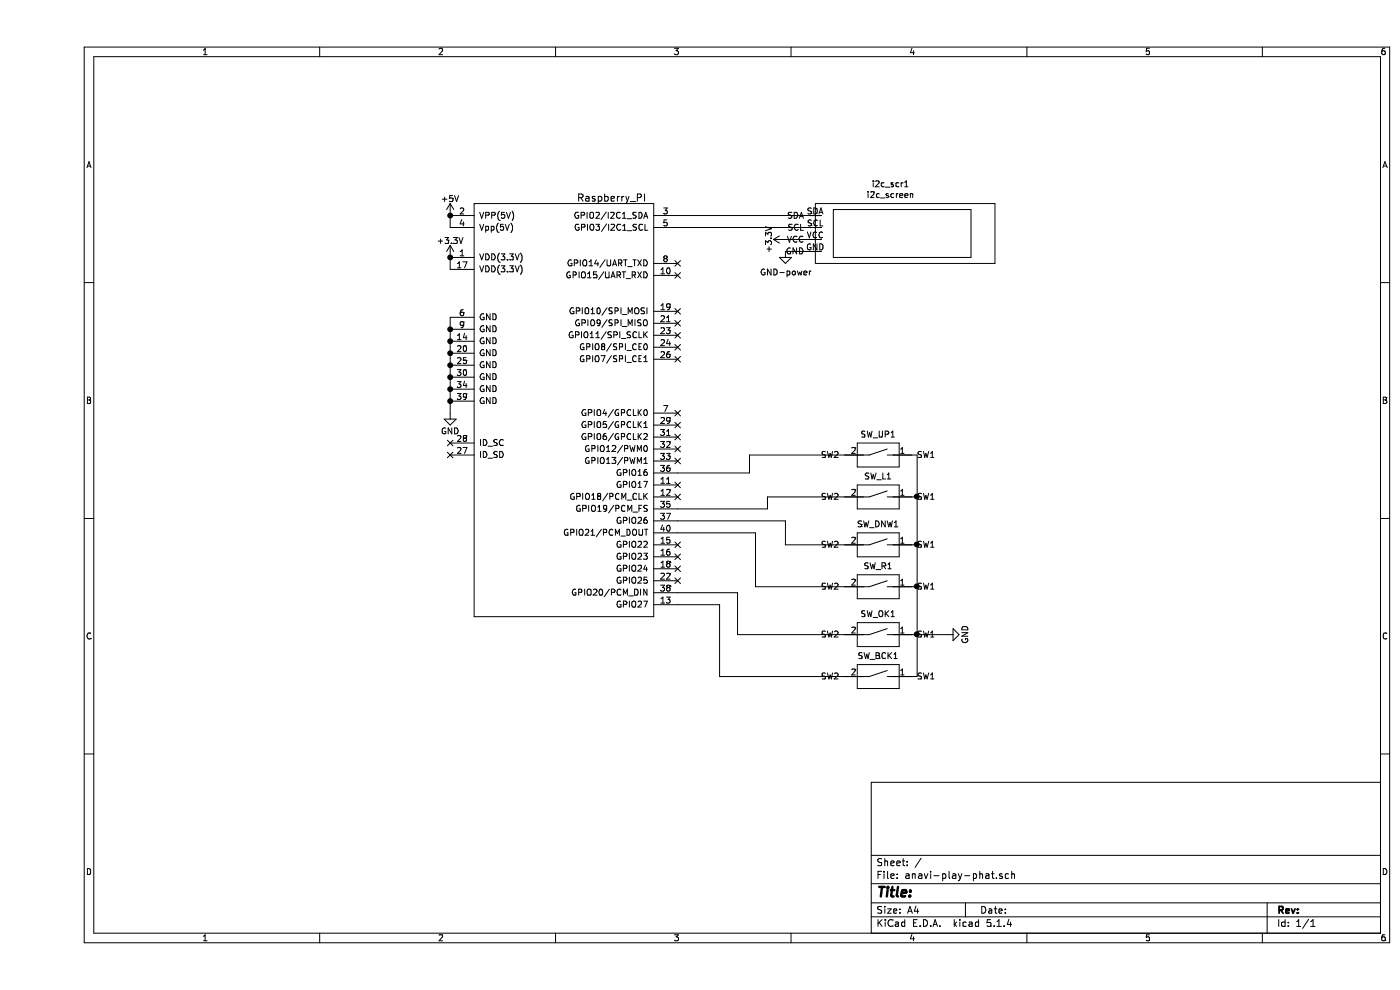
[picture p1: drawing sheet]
EESchema Schematic File Version 4
LIBS:anavi-play-phat-cache
EELAYER 30 0
EELAYER END
$Descr A4 11693 8268
encoding utf-8
Sheet 1 1
Title ""
Date ""
Rev ""
Comp ""
Comment1 ""
Comment2 ""
Comment3 ""
Comment4 ""
$EndDescr
$Comp
L anavi-play-phat-rescue:GND-power #PWR05
U 1 1
P 3450 3450
F 0 "#PWR05" H 3450 3200 50  0001 C CNN
F 1 "GND" H 3450 3300 50  0000 C CNN
F 2 "" H 3450 3450 50  0000 C CNN
F 3 "" H 3450 3450 50  0000 C CNN
	1    3450 3450
	1    0    0    -1  
$EndComp
$Comp
L anavi-play-phat-rescue:+3.3V-power #PWR06
U 1 1
P 3450 2150
F 0 "#PWR06" H 3450 2000 50  0001 C CNN
F 1 "+3.3V" H 3450 2290 50  0000 C CNN
F 2 "" H 3450 2150 50  0000 C CNN
F 3 "" H 3450 2150 50  0000 C CNN
	1    3450 2150
	1    0    0    -1  
$EndComp
$Comp
L anavi-play-phat-rescue:+5V-power #PWR07
U 1 1
P 3450 1800
F 0 "#PWR07" H 3450 1650 50  0001 C CNN
F 1 "+5V" H 3450 1940 50  0000 C CNN
F 2 "" H 3450 1800 50  0000 C CNN
F 3 "" H 3450 1800 50  0000 C CNN
	1    3450 1800
	1    0    0    -1  
$EndComp
NoConn ~ 5350 4850
NoConn ~ 5350 4750
NoConn ~ 5350 4650
NoConn ~ 5350 3750
NoConn ~ 5350 2900
NoConn ~ 5350 3000
NoConn ~ 5350 4150
NoConn ~ 5350 3850
NoConn ~ 5350 2600
NoConn ~ 5350 2700
$Comp
L anavi-play-phat-rescue:GND-power #PWR016
U 1 1
P 7600 5300
F 0 "#PWR016" H 7600 5050 50  0001 C CNN
F 1 "GND" H 7600 5150 50  0000 C CNN
F 2 "" H 7600 5300 50  0001 C CNN
F 3 "" H 7600 5300 50  0001 C CNN
	1    7600 5300
	0    -1   -1   0   
$EndComp
NoConn ~ 5350 2800
Wire Wire Line
	3450 2150 3450 2250
Wire Wire Line
	3450 1800 3450 1900
NoConn ~ 5350 2200
NoConn ~ 5350 2300
$Comp
L anavi-play-phat-rescue:+3.3V-power #PWR0101
U 1 1
P 6250 2000
F 0 "#PWR0101" H 6250 1850 50  0001 C CNN
F 1 "+3.3V" H 6250 2140 50  0000 C CNN
F 2 "" H 6250 2000 50  0000 C CNN
F 3 "" H 6250 2000 50  0000 C CNN
	1    6250 2000
	0    -1   -1   0   
$EndComp
$Comp
L anavi-play-phat-rescue:GND-power #PWR0102
U 1 1
P 6250 2100
F 0 "#PWR0102" H 6250 1850 50  0001 C CNN
F 1 "GND-power" H 6255 1927 50  0000 C CNN
F 2 "" H 6250 2100 50  0001 C CNN
F 3 "" H 6250 2100 50  0001 C CNN
	1    6250 2100
	1    0    0    -1  
$EndComp
Wire Wire Line
	6250 2000 6550 2000
Wire Wire Line
	6250 2100 6550 2100
Wire Wire Line
	5350 1800 6550 1800
Wire Wire Line
	5350 1900 6550 1900
$Comp
L screen:i2c_screen i2c_scr1
U 1 1
P 6500 2200
F 0 "i2c_scr1" H 7129 2865 50  0000 C CNN
F 1 "i2c_screen" H 7129 2774 50  0000 C CNN
F 2 "i2c_screen:i2c_screen" H 6900 2500 50  0001 C CNN
F 3 "" H 6900 2500 50  0001 C CNN
	1    6500 2200
	1    0    0    -1  
$EndComp
$Comp
L boutton:boutton_5mx6m SW_L1
U 1 1
P 7150 4150
F 0 "SW_L1" H 7025 4323 50  0000 C CNN
F 1 "boutton_5mx6m" H 7025 4324 50  0001 C CNN
F 2 "boutton:boutton" H 7025 4323 50  0001 C CNN
F 3 "" H 7150 4050 50  0001 C CNN
	1    7150 4150
	1    0    0    -1  
$EndComp
$Comp
L boutton:boutton_5mx6m SW_UP1
U 1 1
P 7150 3800
F 0 "SW_UP1" H 7025 3973 50  0000 C CNN
F 1 "boutton_5mx6m" H 7025 3974 50  0001 C CNN
F 2 "boutton:boutton" H 7025 3973 50  0001 C CNN
F 3 "" H 7150 3700 50  0001 C CNN
	1    7150 3800
	1    0    0    -1  
$EndComp
$Comp
L boutton:boutton_5mx6m SW_OK1
U 1 1
P 7150 5300
F 0 "SW_OK1" H 7025 5473 50  0000 C CNN
F 1 "boutton_5mx6m" H 7025 5474 50  0001 C CNN
F 2 "boutton:boutton" H 7025 5473 50  0001 C CNN
F 3 "" H 7150 5200 50  0001 C CNN
	1    7150 5300
	1    0    0    -1  
$EndComp
$Comp
L boutton:boutton_5mx6m SW_DNW1
U 1 1
P 7150 4550
F 0 "SW_DNW1" H 7025 4723 50  0000 C CNN
F 1 "boutton_5mx6m" H 7025 4724 50  0001 C CNN
F 2 "boutton:boutton" H 7025 4723 50  0001 C CNN
F 3 "" H 7150 4450 50  0001 C CNN
	1    7150 4550
	1    0    0    -1  
$EndComp
$Comp
L boutton:boutton_5mx6m SW_R1
U 1 1
P 7150 4900
F 0 "SW_R1" H 7025 5073 50  0000 C CNN
F 1 "boutton_5mx6m" H 7025 5074 50  0001 C CNN
F 2 "boutton:boutton" H 7025 5073 50  0001 C CNN
F 3 "" H 7150 4800 50  0001 C CNN
	1    7150 4900
	1    0    0    -1  
$EndComp
Wire Wire Line
	3450 3350 3450 3450
Connection ~ 3450 3350
Connection ~ 3450 3050
Wire Wire Line
	3450 3250 3450 3350
Connection ~ 3450 3250
Connection ~ 3450 2850
Wire Wire Line
	3450 3150 3450 3250
Wire Wire Line
	3450 3050 3450 3150
Connection ~ 3450 3150
Wire Wire Line
	3450 2950 3450 3050
Wire Wire Line
	3450 2850 3450 2950
Connection ~ 3450 2950
Wire Wire Line
	3450 2750 3450 2850
Wire Wire Line
	3450 2650 3450 2750
Connection ~ 3450 2750
Connection ~ 3450 1800
Connection ~ 3450 2150
$Comp
L mylibrary:Raspberry_PI RASP_CONN1
U 1 1
P 4400 1700
F 0 "RASP_CONN1" H 3900 1750 60  0001 C CNN
F 1 "Raspberry_PI" H 4800 1750 60  0000 C CNN
F 2 "Pin_Headers:Pin_Header_Straight_2x20" H 4350 -1800 60  0001 C CNN
F 3 "" H 4400 1700 60  0000 C CNN
	1    4400 1700
	1    0    0    -1  
$EndComp
Wire Wire Line
	5350 3950 5950 3950
Wire Wire Line
	5950 3950 5950 3800
Wire Wire Line
	5950 3800 6900 3800
Wire Wire Line
	5350 4250 6100 4250
Wire Wire Line
	6100 4250 6100 4150
Wire Wire Line
	6100 4150 6900 4150
Wire Wire Line
	5350 4950 5850 4950
Wire Wire Line
	5850 4950 5850 5300
Wire Wire Line
	5850 5300 6900 5300
Wire Wire Line
	5350 4350 6250 4350
Wire Wire Line
	6250 4350 6250 4550
Wire Wire Line
	6250 4550 6900 4550
Wire Wire Line
	5350 4450 6000 4450
Wire Wire Line
	6000 4450 6000 4900
Wire Wire Line
	6000 4900 6900 4900
Wire Wire Line
	7150 3800 7350 3800
Wire Wire Line
	7350 3800 7350 4150
Wire Wire Line
	7350 5300 7600 5300
Wire Wire Line
	7150 5300 7350 5300
Connection ~ 7350 5300
Wire Wire Line
	7150 4900 7350 4900
Connection ~ 7350 4900
Wire Wire Line
	7350 4900 7350 5300
Wire Wire Line
	7150 4550 7350 4550
Connection ~ 7350 4550
Wire Wire Line
	7350 4550 7350 4900
Wire Wire Line
	7150 4150 7350 4150
Connection ~ 7350 4150
Wire Wire Line
	7350 4150 7350 4550
NoConn ~ 5350 4050
NoConn ~ 5350 4550
NoConn ~ 5350 3450
NoConn ~ 5350 3550
NoConn ~ 5350 3650
NoConn ~ 3450 3700
NoConn ~ 3450 3800
$Comp
L boutton:boutton_5mx6m SW_BCK1
U 1 1
P 7150 5650
F 0 "SW_BCK1" H 7025 5823 50  0000 C CNN
F 1 "boutton_5mx6m" H 7025 5824 50  0001 C CNN
F 2 "boutton:boutton" H 7025 5823 50  0001 C CNN
F 3 "" H 7150 5550 50  0001 C CNN
	1    7150 5650
	1    0    0    -1  
$EndComp
Wire Wire Line
	7150 5650 7350 5650
Wire Wire Line
	7350 5650 7350 5300
Wire Wire Line
	5350 5050 5700 5050
Wire Wire Line
	5700 5050 5700 5650
Wire Wire Line
	5700 5650 6900 5650
$EndSCHEMATC
